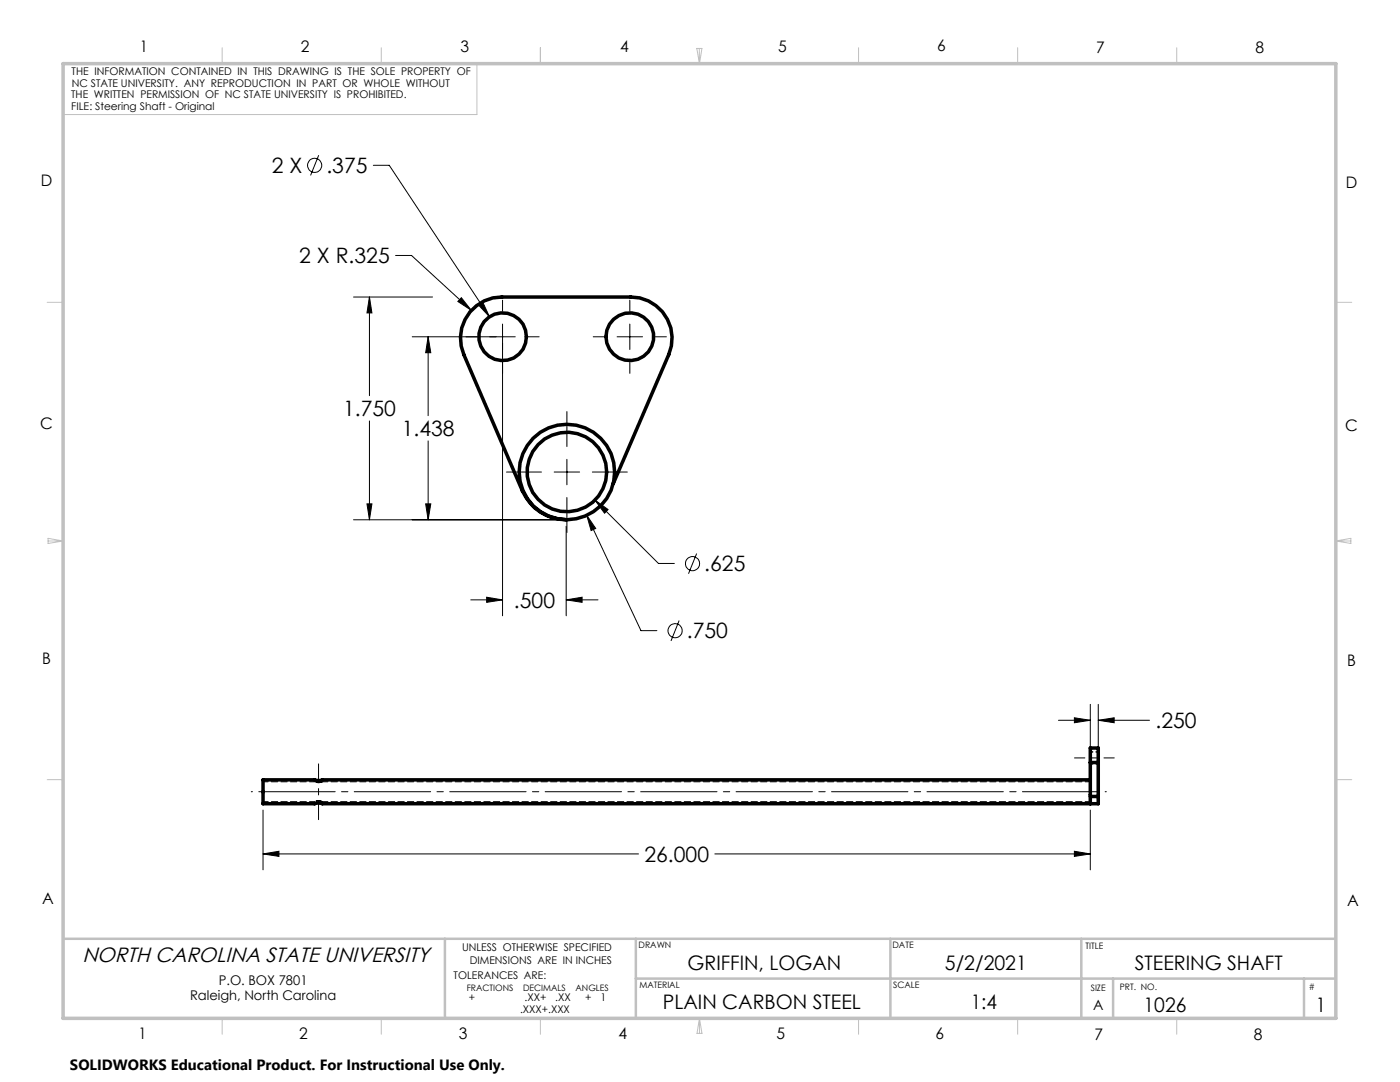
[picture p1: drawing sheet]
<svg xmlns="http://www.w3.org/2000/svg" width="279mm" height="216mm" viewBox="0 0 279 216" stroke-linecap="round" stroke-linejoin="round" font-family="sans-serif">
<g fill="none" stroke="#000" stroke-width=".2">
<path d="M63.6 31l-1.6 4M74.5 33h3.2l20 30.2M70.6 59.3h15.7M73.7 59.3l.5 3.1h-1zM73.7 59.3v19.7M79 51h3.1l12 10.9M92.1 59.4l2 2.5-2.7-1.8zM100.3 59.9v2.2M125.7 59.9v2.2M82.3 67.2h20.5M85.4 67.2l.6 3.2h-1.1zM85.4 67.2v15.7"/>
<path d="M95.5 60.9l.8-.6 1.4 2.9zM100.3 64.7v58.2M105.4 67.2h2.2M118.4 67.2h2.2M123.2 67.2h5M125.7 64.7v5M125.7 72.3v2.2M130.8 67.2h2.2M73.7 84v19.7M85.4 88v15.7M101.1 94.2h7M110.6 94.2h5.1"/>
<path d="M113.1 82.1v7M113.1 91.7v5M113.1 99.3v7M118.2 94.2h7M118.7 99.8l2.7 1.9-.8 .7zM118.7 99.8l12.7 12.6h3.2M70.6 103.7h41.1M73.2 100.5h1l-.5 3.2zM84.9 100.5h1.1l-.6 3.2zM93.9 119.7h6.4M97.1 119.2l3.2 .5-3.2 .5zM113 119.7l3.2-.5v1z"/>
<path d="M113 105v17.9M113 119.7h6.3M117.1 102.8l1.8 2.6-.9 .5zM117.1 102.8l10.8 23h3.2M139 110.5l-1.6 4M135.5 123.8l-1.6 4.1M211.2 143.7h6.4M214.4 143.2l3.2 .5-3.2 .5zM217.6 140.5v18.6M219.2 143.7l3.2-.5v1zM219.2 140.5v18.6M219.2 143.7h10.2"/>
<path d="M52.5 170.4l3.2-.5v1zM52.5 161.6v12M52.5 170.4h74.9M142.7 170.4h74.9M214.4 169.9l3.2 .5-3.2 .5zM217.6 161.6v12"/>
<circle cx="62.8" cy="33" r="1.41"/>
<circle cx="138.2" cy="112.5" r="1.41"/>
<circle cx="134.7" cy="125.9" r="1.41"/>
</g>
<path d="M63.6 163.6v-11.2" fill="none" stroke="#000" stroke-width=".2" stroke-dasharray="15.2 1.3 1.3 1.3" stroke-dashoffset="11.6"/>
<path d="M50.1 158h170.7" fill="none" stroke="#000" stroke-width=".2" stroke-dasharray="15.2 1.3 1.3 1.3" stroke-dashoffset="-1.5"/>
<path d="M214.4 151.2h8" fill="none" stroke="#000" stroke-width=".2" stroke-dasharray="15.2 1.3 1.3 1.3" stroke-dashoffset="13.2"/>
<g fill="none" stroke="#c0c0c0" stroke-width=".2">
<path d="M44.3 9.5v3.2M76.1 9.5v3.2M95.2 12.7v10.2h-82.6M107.8 9.5v3.2M139.1 9.7h1l-.5 3zM139.6 9.7v3M171.3 9.5v3.2M203.1 9.5v3.2M234.8 9.5v3.2M9.4 60.3h3.2M266.6 60.3h3.2M9.6 108h3"/>
<path d="M9.6 107.4l3 .6-3 .4zM266.6 108h3M266.6 108l3-.6v1zM9.4 155.6h3.2M266.6 155.6h3.2M44.3 203.2v3.2M76.1 203.2v3.2M107.8 203.2v3.2M139.6 203.2v3M139.6 203.2l.5 3h-1zM171.3 203.2v3.2M203.1 203.2v3.2"/>
<path d="M234.8 203.2v3.2"/>
</g>
<path d="M12.6 187.3h254M88.8 187.3v15.9M126.9 187.3v15.9M126.9 195.3h139.7M177.7 187.3v15.9M215.8 187.3v15.9M222.1 195.3v7.9M260.2 195.3v7.9" fill="none" stroke="#c0c0c0" stroke-width=".5"/>
<path d="M12.6 12.7h254v190.5h-254z" fill="none" stroke="#c0c0c0" stroke-width=".7"/>
<path d="M117.1 102.8l.9 3.1 .9-.5zM95.5 60.9l2.2 2.3-1.4-2.9zM73.7 59.3l.5 3.1h-1zM73.2 100.5h1l-.5 3.2zM85.4 67.2l.6 3.2h-1.1zM84.9 100.5h1.1l-.6 3.2zM97.1 119.2l3.2 .5-3.2 .5zM113 119.7l3.2-.5v1zM92.1 59.4l-.7 .7 2.7 1.8zM118.7 99.8l1.9 2.6 .8-.7zM219.2 143.7l3.2-.5v1zM214.4 143.2l3.2 .5-3.2 .5zM214.4 169.9l3.2 .5-3.2 .5zM52.5 170.4l3.2-.5v1z" fill="#000"/>
<g fill="none" stroke="#000" stroke-width=".7">
<path d="M122.4 96.5l11.1-25.7a8.3 8.3 0 0 0-7.6-11.5h-25.7a8.2 8.2 0 0 0-7.6 11.5l11.6 27.1a9.6 9.6 0 0 0 8.9 5.8M217.6 152.2v-2.9h1.6v2.9M217.6 155.6h-153.3l-.4 .2-1.1-.2h-10.3v4.8h10.3l.6-.2 .9 .2h154.9v-1.5M217.6 152.2v8.2M217.6 152.2h1.6M217.6 158.9h1.6M219.2 152.2v6.7"/>
<circle cx="100.3" cy="67.2" r="4.8"/>
<circle cx="125.7" cy="67.2" r="4.8"/>
<circle cx="113.1" cy="94.2" r="9.5"/>
<circle cx="113.1" cy="94.2" r="7.9"/>
</g>
<path d="M62.8 155.6v.4M62.8 160v.4M64.4 156v-.4M217.6 158.9v-.3M217.6 149.2h.1M219.2 149.2h.1M64.4 160.4v-.4" fill="none" stroke="#000" stroke-width=".2" stroke-dasharray="1.3 .6"/>
<path d="M52.5 155.6v4.8M64.4 160h153.2M217.6 151.2v1.2v-2.4v1.2M217.6 151.2v-1.2v2.4v-1.2M217.6 156h-153.2M219.2 151.2v1.2v-2.4v1.2M219.2 151.2v-1.2v2.4v-1.2" fill="none" stroke="#000" stroke-width=".2" stroke-dasharray="1.3 .6" stroke-dashoffset=".2"/>
<path d="M64.4 155.6l-.8 .1-.8-.1M217.6 158.9h1.6M217.6 152.1h1.6M217.6 149.2h1.6M217.6 152.4h1.6M219.2 150h-1.6M62.8 160.4l.7-.2 .9 .2" fill="none" stroke="#000" stroke-width=".2" stroke-dasharray="1.3 .6" stroke-dashoffset=".8"/>
<path d="M217.6 158.6v-3v4.8" fill="none" stroke="#000" stroke-width=".2" stroke-dasharray="1.3 .6" stroke-dashoffset=".6"/>
<path d="M217.6 158.9v1.5M219.2 158.9v1.5M217.6 160.4v-1.5" fill="none" stroke="#000" stroke-width=".2" stroke-dasharray="1.3 .6" stroke-dashoffset=".7"/>
<path d="M64.4 156h-.1a2 2 0 0 1-1.5 0 1.98 1.98 0 0 0 1.6 0M64.4 160l-.1-.1a1.98 1.98 0 0 0-1.5 .1l.1-.1a1.97 1.97 0 0 1 1.5 .1" fill="none" stroke="#000" stroke-width=".2" stroke-dasharray="1.3 .6" stroke-dashoffset="-.1"/>
<path d="M52.5 158v-2v4v-2M217.6 158v-2v4v-2" fill="none" stroke="#000" stroke-width=".2" stroke-dasharray="1.3 .6" stroke-dashoffset=".5"/>
<path d="M217.6 152.1v6.8M217.6 149.2v2.9M219.2 152.1v6.8M219.2 149.2v2.9" fill="none" stroke="#000" stroke-width=".2" stroke-dasharray="1.3 .6" stroke-dashoffset=".1"/>
<path d="M52.5 160h10.3M62.8 156h-10.3" fill="none" stroke="#000" stroke-width=".2" stroke-dasharray="1.3 .6" stroke-dashoffset=".3"/>
<g font-size="4.2">
<text x="54.3" y="34.5">2 X</text>
<text x="65.1" y="34.5">.375</text>
<text x="59.7" y="52.5">2 X R.325</text>
<text x="68.5" y="83.1">1.750</text>
<text x="80.2" y="87">1.438</text>
<text x="140.6" y="114">.625</text>
<text x="102.6" y="121.3">.500</text>
<text x="137.1" y="127.4">.750</text>
<text x="230.6" y="145.3">.250</text>
<text x="128.6" y="172">26.000</text>
</g>
<text font-size="4.1" x="16.4" y="191.9">NORTH CAROLINA STATE UNIVERSITY</text>
<g font-size="4">
<text x="137.2" y="193.6">GRIFFIN, LOGAN</text>
<text x="188.6" y="193.6">5/2/2021</text>
<text x="226.5" y="193.5">STEERING SHAFT</text>
<text x="132.3" y="201.4">PLAIN CARBON STEEL</text>
<text x="193.7" y="201.4">1:4</text>
<text x="228.2" y="201.8">1026</text>
<text x="262.6" y="202">1</text>
</g>
<g font-size="3.2">
<text x="27.9" y="10.4">1</text>
<text x="60" y="10.4">2</text>
<text x="91.9" y="10.4">3</text>
<text x="123.8" y="10.4">4</text>
<text x="155.3" y="10.4">5</text>
<text x="187" y="10.3">6</text>
<text x="218.8" y="10.5">7</text>
<text x="250.6" y="10.5">8</text>
<text x="8.1" y="37.1">D</text>
<text x="268.6" y="37.5">D</text>
<text x="8" y="85.7">C</text>
<text x="268.5" y="86.1">C</text>
<text x="8.4" y="132.5">B</text>
<text x="268.9" y="132.9">B</text>
<text x="8.4" y="180.3">A</text>
<text x="268.9" y="180.7">A</text>
<text x="27.6" y="207.4">1</text>
<text x="59.7" y="207.4">2</text>
<text x="91.6" y="207.4">3</text>
<text x="123.5" y="207.4">4</text>
<text x="155" y="207.4">5</text>
<text x="186.7" y="207.3">6</text>
<text x="218.4" y="207.5">7</text>
<text x="250.3" y="207.5">8</text>
</g>
<text font-size="3" x="14" y="213.5">SOLIDWORKS Educational Product. For Instructional Use Only.</text>
<text font-size="2.8" x="218.1" y="201.5">A</text>
<g font-size="2.7">
<text x="43.6" y="196.4">P.O. BOX 7801</text>
<text x="37.9" y="199.4">Raleigh, North Carolina</text>
</g>
<g font-size="2.1">
<text x="14.3" y="14.9">THE INFORMATION CONTAINED IN THIS DRAWING IS THE SOLE PROPERTY OF</text>
<text x="14.3" y="17.3">NC STATE UNIVERSITY. ANY REPRODUCTION IN PART OR WHOLE WITHOUT</text>
<text x="14.2" y="19.6">THE WRITTEN PERMISSION OF NC STATE UNIVERSITY IS PROHIBITED.</text>
<text x="14.2" y="21.9">FILE: Steering Shaft - Original</text>
<text x="92.2" y="189.7">UNLESS OTHERWISE SPECIFIED</text>
<text x="90.5" y="195.3">TOLERANCES ARE:</text>
<text x="93.8" y="192.4">DIMENSIONS ARE IN INCHES</text>
<text x="93.6" y="199.7">+</text>
<text x="103.8" y="202.2">.XXX+.XXX</text>
<text x="104.7" y="199.7">.XX+</text>
<text x="110.8" y="199.7">.XX</text>
<text x="116.8" y="199.7">+</text>
<text x="119.8" y="199.7">1</text>
</g>
<g font-size="1.8">
<text x="127.4" y="189.3">DRAWN</text>
<text x="178.1" y="189.1">DATE</text>
<text x="216.6" y="189.4">TITLE</text>
<text x="93.1" y="197.7">FRACTIONS</text>
<text x="104.4" y="197.7">DECIMALS</text>
<text x="114.9" y="197.7">ANGLES</text>
<text x="127.6" y="197.1">MATERIAL</text>
<text x="178.2" y="197.1">SCALE</text>
<text x="217.7" y="197.8">SIZE</text>
<text x="223.5" y="197.6">PRT. NO.</text>
<text x="261.2" y="197.5">#</text>
</g>
</svg>
